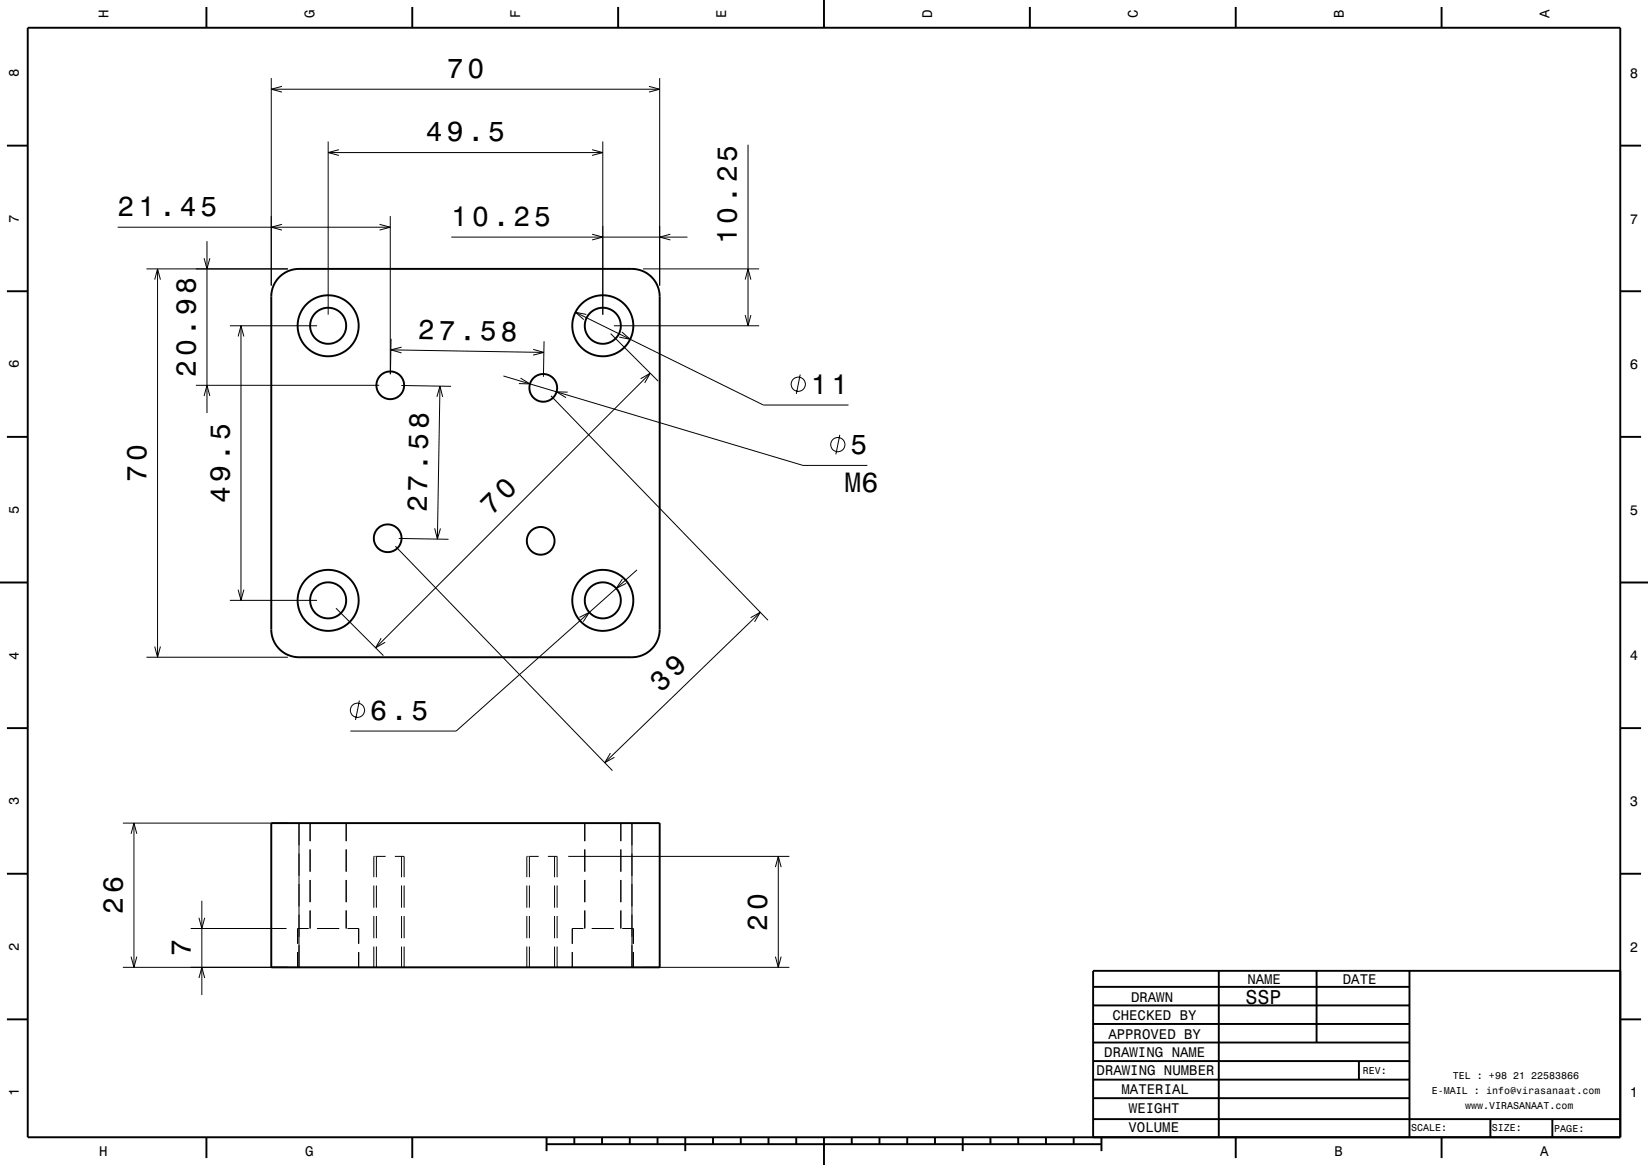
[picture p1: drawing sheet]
<svg xmlns="http://www.w3.org/2000/svg" width="297mm" height="210mm" viewBox="0 0 297 210" stroke-linecap="round" stroke-linejoin="round" font-family="sans-serif">
<g fill="none" stroke="#000" stroke-width=".18">
<path d="M48.9 14.1v37.4M48.9 16.1h70M50.8 15.6l-1.9 .5 1.9 .5M117 15.6l1.9 .5-1.9 .5M118.9 14.1v37.4M59.1 25.5v31.2M59.1 27.5h49.5M61.1 27l-2 .5 2 .5M70.3 39v28.5M106.7 27l1.9 .5-1.9 .5M108.6 25.5v31.2M134.8 26.1v32.6"/>
<path d="M21.2 41h49.1M26.4 48.5h25.5M27.9 50.4l.5-1.9 .5 1.9M28.4 48.5v70M36.8 46.5l.5 2 .5-2M37.3 43.5v31M41.4 58.7h15.7M43.4 58.7v49.5M50.8 40.4l-1.9 .6 1.9 .5M68.4 40.4l1.9 .6-1.9 .5M81.3 42.7h42.6M103.7 56.3l33.9 16.7h15.3"/>
<path d="M105.7 56.7l-2-.4 1.5 1.3M106.7 42.2l1.9 .5-1.9 .6M110.6 58.7h26.2M112.1 59.8l1.5 1.4-2-.4M115.9 48.5h20.9M120.8 42.2l-1.9 .5 1.9 .6M134.3 56.8l.5 1.9 .5-1.9M134.3 50.4l.5-1.9 .5 1.9M35.3 69.5h33M36.8 71.4l.5-1.9 .5 1.9M42.9 60.7l.5-2 .5 2M70.4 63.1l27.6 .4"/>
<path d="M70.5 61.1l-.1 6.4M72.3 69.5l9 .1M72.4 62.6l-2 .5 2 .5M78.7 71.5l.6-1.9 .5 1.9M79.3 69.6l-.5 27.6M90.7 67.8l54 16.1h11.6M93.8 68.2l1.7 1-2-.1M96.1 63l1.9 .5-1.9 .5M98 61.5l-.1 6.4M99.3 71.4l39.1 40.4M102.3 70.7l-2-.1 1.7 1.1M110 60.1l8.6 8.6"/>
<path d="M115.5 68.3l1.7-1-1 1.7M117.2 67.3l-49.5 49.5M144.2 67.5l-.7 3.5M151.3 78.4l-.7 3.5M71.3 98.5l39.1 40.4M71.9 97.1l8.9 .1M78.3 95.2l.5 2 .6-1.9M26.4 118.5h25.5M27.9 116.5l.5 2 .5-2M41.4 108.2h15.7M42.9 106.3l.5 1.9 .5-1.9M60.6 109.6l8.5 8.6"/>
<path d="M68.7 115l-1 1.8 1.7-1M104.4 111.3l1.8-.9-1.1 1.7M112.2 104.4l-1.1 1.7 1.7-.9M114.8 102.7l-32.6 29.1h-19.1M135.3 111.3l1.7-.9-1 1.7M137 110.4l-28 27.1M64.8 126.3l-.7 3.5M110 135.8l-1 1.7 1.7-1M22.1 148.4h29.8M23.6 150.3l.5-1.9 .6 1.9M24.1 148.4v26M53.9 148.4v26"/>
<path d="M55.9 148.4v3.2M55.9 153.1v4M55.9 158.6v4M62.4 148.4v3.2M62.4 153.1v4M62.4 158.6v4M67.4 159.6v4M67.5 154.4h-.1v3.7M67.7 154.4h1.8M67.8 154.4v3.7M67.8 159.6v4M71.2 154.4h1.6v3.7"/>
<path d="M72.4 154.4v3.7M72.4 159.6v4M72.8 159.6v4M94.9 159.6v4M95.1 154.4h-.2v3.7M95.2 154.4h1.9M95.4 154.4v3.7M95.4 159.6v4M98.7 154.4h1.7v3.7M99.9 154.4v3.7M99.9 159.6v4M100.4 159.6v4"/>
<path d="M102.4 154.4h39.9M105.4 148.4v3.2M105.4 153.1v4M105.4 158.6v4M111.9 148.4v3.2M111.9 153.1v4M111.9 158.6v4M113.9 148.4v26M139.7 156.3l.6-1.9 .5 1.9M140.3 154.4v20M22.1 174.4h29.8M23.6 172.4l.5 2 .6-2"/>
<path d="M34.4 167.4h17.2M35.9 165.4l.5 2 .5-2M35.9 176.3l.5-1.9 .5 1.9M36.4 162.4v17M53.6 171.6v2.8M55.6 167.4h-2v2.7M55.9 164.1v3.3M57.1 167.4h4M62.4 164.1v3.3M62.6 167.4h2v2.7M64.6 171.6v2.8M67.4 165.1v4"/>
<path d="M67.4 170.6v3.8M67.8 165.1v4M67.8 170.6v3.8M72.4 165.1v4M72.4 170.6v3.8M72.8 165.1v4M72.8 170.6v3.8M94.9 165.1v4M94.9 170.6v3.8M95.4 165.1v4M95.4 170.6v3.8M99.9 165.1v4"/>
<path d="M99.9 170.6v3.8M100.4 165.1v4M100.4 170.6v3.8M103.1 171.6v2.8M105.1 167.4h-2v2.7M105.4 164.1v3.3M106.6 167.4h4M111.9 164.1v3.3M112.1 167.4h2v2.7M114.1 171.6v2.8M115.9 174.4h26.4M139.7 172.4l.6 2 .5-2"/>
<circle cx="143.9" cy="69.3" r="1.28"/>
<circle cx="151" cy="80.1" r="1.28"/>
<circle cx="64.4" cy="128" r="1.28"/>
</g>
<g fill="none" stroke="#000" stroke-width=".35">
<path d="M5 5h287v200h-287zM37.2 1.3v3.7M74.3 1.3v3.7M111.4 1.3v3.7M148.5 0v5M185.6 1.3v3.7M222.7 1.3v3.7M259.8 1.3v3.7M1.2 26.3h3.8M292 26.3h3.8M1.2 52.5h3.8M50.3 50a5 5 0 0 1 3.6-1.5h60a5 5 0 0 1 5 5v60a5 5 0 0 1-5 5h-60a5 5 0 0 1-5-5v-60a5 5 0 0 1 1.4-3.5z"/>
<path d="M292 52.5h3.8M1.2 78.8h3.8M292 78.8h3.8M0 105h5M292 105h5M1.2 131.3h3.8M292 131.3h3.8M1.2 157.5h3.8M48.9 148.4h70v26h-70zM292 157.5h3.8M197 177.9h57M219.6 174.9v30"/>
<path d="M237.3 175v12.9M254 175v30M292 175h-95v30M1.2 183.8h3.8M197 181.2h57M197 184.6h57M197 187.9h57M197 191.3h57M197 194.6h57M197 198h57M244.9 191.3v3.3M292 183.8h3.8"/>
<path d="M37.2 205v3.8M74.3 205v3.8M98.5 206.3h100M98.5 205v2.5M103.5 205v1.3M108.5 205v1.3M113.5 205v1.3M118.5 205v1.3M123.5 205v2.5M128.5 205v1.3M133.5 205v1.3M138.5 205v1.3"/>
<path d="M143.5 205v1.3M148.5 205v5M153.5 205v1.3M158.5 205v1.3M163.5 205v1.3M168.5 205v1.3M173.5 205v2.5M178.5 205v1.3M183.5 205v1.3M188.5 205v1.3M193.5 205v1.3M197 201.7h95"/>
<path d="M198.5 205v2.5M222.7 205v3.8M259.8 205v3.8M268.6 201.7v3.3M279.8 201.8v3.2"/>
<circle cx="59.1" cy="58.7" r="5.5"/>
<circle cx="59.1" cy="58.7" r="3.2"/>
<circle cx="108.6" cy="58.7" r="5.5"/>
<circle cx="108.6" cy="58.7" r="3.2"/>
<circle cx="70.3" cy="69.5" r="2.5"/>
<circle cx="97.9" cy="69.9" r="2.5"/>
<circle cx="69.9" cy="97" r="2.5"/>
<circle cx="97.4" cy="97.5" r="2.5"/>
<circle cx="59.1" cy="108.2" r="5.5"/>
<circle cx="59.1" cy="108.2" r="3.2"/>
<circle cx="108.6" cy="108.2" r="5.5"/>
<circle cx="108.6" cy="108.2" r="3.2"/>
</g>
<g font-size="5.1">
<text x="88.6" y="93" transform="rotate(-45 88.6 93)">70</text>
<text x="119.2" y="124.8" transform="rotate(-44 119.2 124.8)">39</text>
</g>
<g font-size="5">
<text x="80.5" y="14.1">70</text>
<text x="76.8" y="25.5">49.5</text>
<text x="21.2" y="39">21.45</text>
<text x="81.3" y="40.7">10.25</text>
<text x="132.8" y="44.1" transform="rotate(-90 132.8 44.1)">10.25</text>
<text x="75.3" y="61.1" transform="rotate(1 75.3 61.1)">27.58</text>
<text x="35.3" y="68" transform="rotate(-90 35.3 68)">20.98</text>
<text x="146.1" y="71">11</text>
<text x="153.3" y="81.9">5</text>
<text x="26.4" y="86.9" transform="rotate(-90 26.4 86.9)">70</text>
<text x="152.2" y="88.6">M6</text>
<text x="41.4" y="90.6" transform="rotate(-90 41.4 90.6)">49.5</text>
<text x="76.9" y="92.3" transform="rotate(-89 76.9 92.3)">27.58</text>
<text x="66.7" y="129.8">6.5</text>
<text x="22.1" y="164.8" transform="rotate(-90 22.1 164.8)">26</text>
<text x="138.3" y="167.8" transform="rotate(-90 138.3 167.8)">20</text>
<text x="34.4" y="172.4" transform="rotate(-90 34.4 172.4)">7</text>
</g>
<text font-size="3.6" x="224.5" y="180.9">SSP</text>
<g font-size="2.5">
<text x="19.6" y="3.3" transform="rotate(-90 19.6 3.3)">H</text>
<text x="56.7" y="3.3" transform="rotate(-90 56.7 3.3)">G</text>
<text x="93.8" y="3.3" transform="rotate(-90 93.8 3.3)">F</text>
<text x="130.9" y="3.3" transform="rotate(-90 130.9 3.3)">E</text>
<text x="168" y="3.3" transform="rotate(-90 168 3.3)">D</text>
<text x="205.1" y="3.3" transform="rotate(-90 205.1 3.3)">C</text>
<text x="242.2" y="3.3" transform="rotate(-90 242.2 3.3)">B</text>
<text x="279.3" y="3.3" transform="rotate(-90 279.3 3.3)">A</text>
<text x="3.4" y="13.9" transform="rotate(-90 3.4 13.9)">8</text>
<text x="293.7" y="14">8</text>
<text x="3.4" y="40.1" transform="rotate(-90 3.4 40.1)">7</text>
<text x="293.7" y="40.3">7</text>
<text x="3.4" y="66.4" transform="rotate(-90 3.4 66.4)">6</text>
<text x="293.7" y="66.5">6</text>
<text x="3.4" y="92.6" transform="rotate(-90 3.4 92.6)">5</text>
<text x="293.7" y="92.8">5</text>
<text x="3.4" y="118.9" transform="rotate(-90 3.4 118.9)">4</text>
<text x="293.7" y="119">4</text>
<text x="3.4" y="145.1" transform="rotate(-90 3.4 145.1)">3</text>
<text x="293.7" y="145.3">3</text>
<text x="3.4" y="171.4" transform="rotate(-90 3.4 171.4)">2</text>
<text x="293.7" y="171.5">2</text>
<text x="224.8" y="177.3">NAME</text>
<text x="242" y="177.3">DATE</text>
<text x="200.5" y="183.9">CHECKED BY</text>
<text x="203.8" y="180.5">DRAWN</text>
<text x="199" y="190.6">DRAWING NAME</text>
<text x="199.7" y="187.2">APPROVED BY</text>
<text x="3.4" y="197.6" transform="rotate(-90 3.4 197.6)">1</text>
<text x="197.6" y="193.8">DRAWING NUMBER</text>
<text x="202.1" y="197.2">MATERIAL</text>
<text x="293.7" y="197.8">1</text>
<text x="203.5" y="200.6">WEIGHT</text>
<text x="17.9" y="208.4">H</text>
<text x="55" y="208.4">G</text>
<text x="203.4" y="204.1">VOLUME</text>
<text x="240.5" y="208.4">B</text>
<text x="277.6" y="208.4">A</text>
</g>
<g font-size="1.8">
<text x="245.6" y="193.6">REV:</text>
<text x="258" y="197.2">E-MAIL : info@virasanaat.com</text>
<text x="261.8" y="194.6">TEL : +98 21 22583866</text>
<text x="254.3" y="203.9">SCALE:</text>
<text x="264" y="199.9">www.VIRASANAAT.com</text>
<text x="268.8" y="203.9">SIZE:</text>
<text x="280.1" y="204">PAGE:</text>
</g>
</svg>
